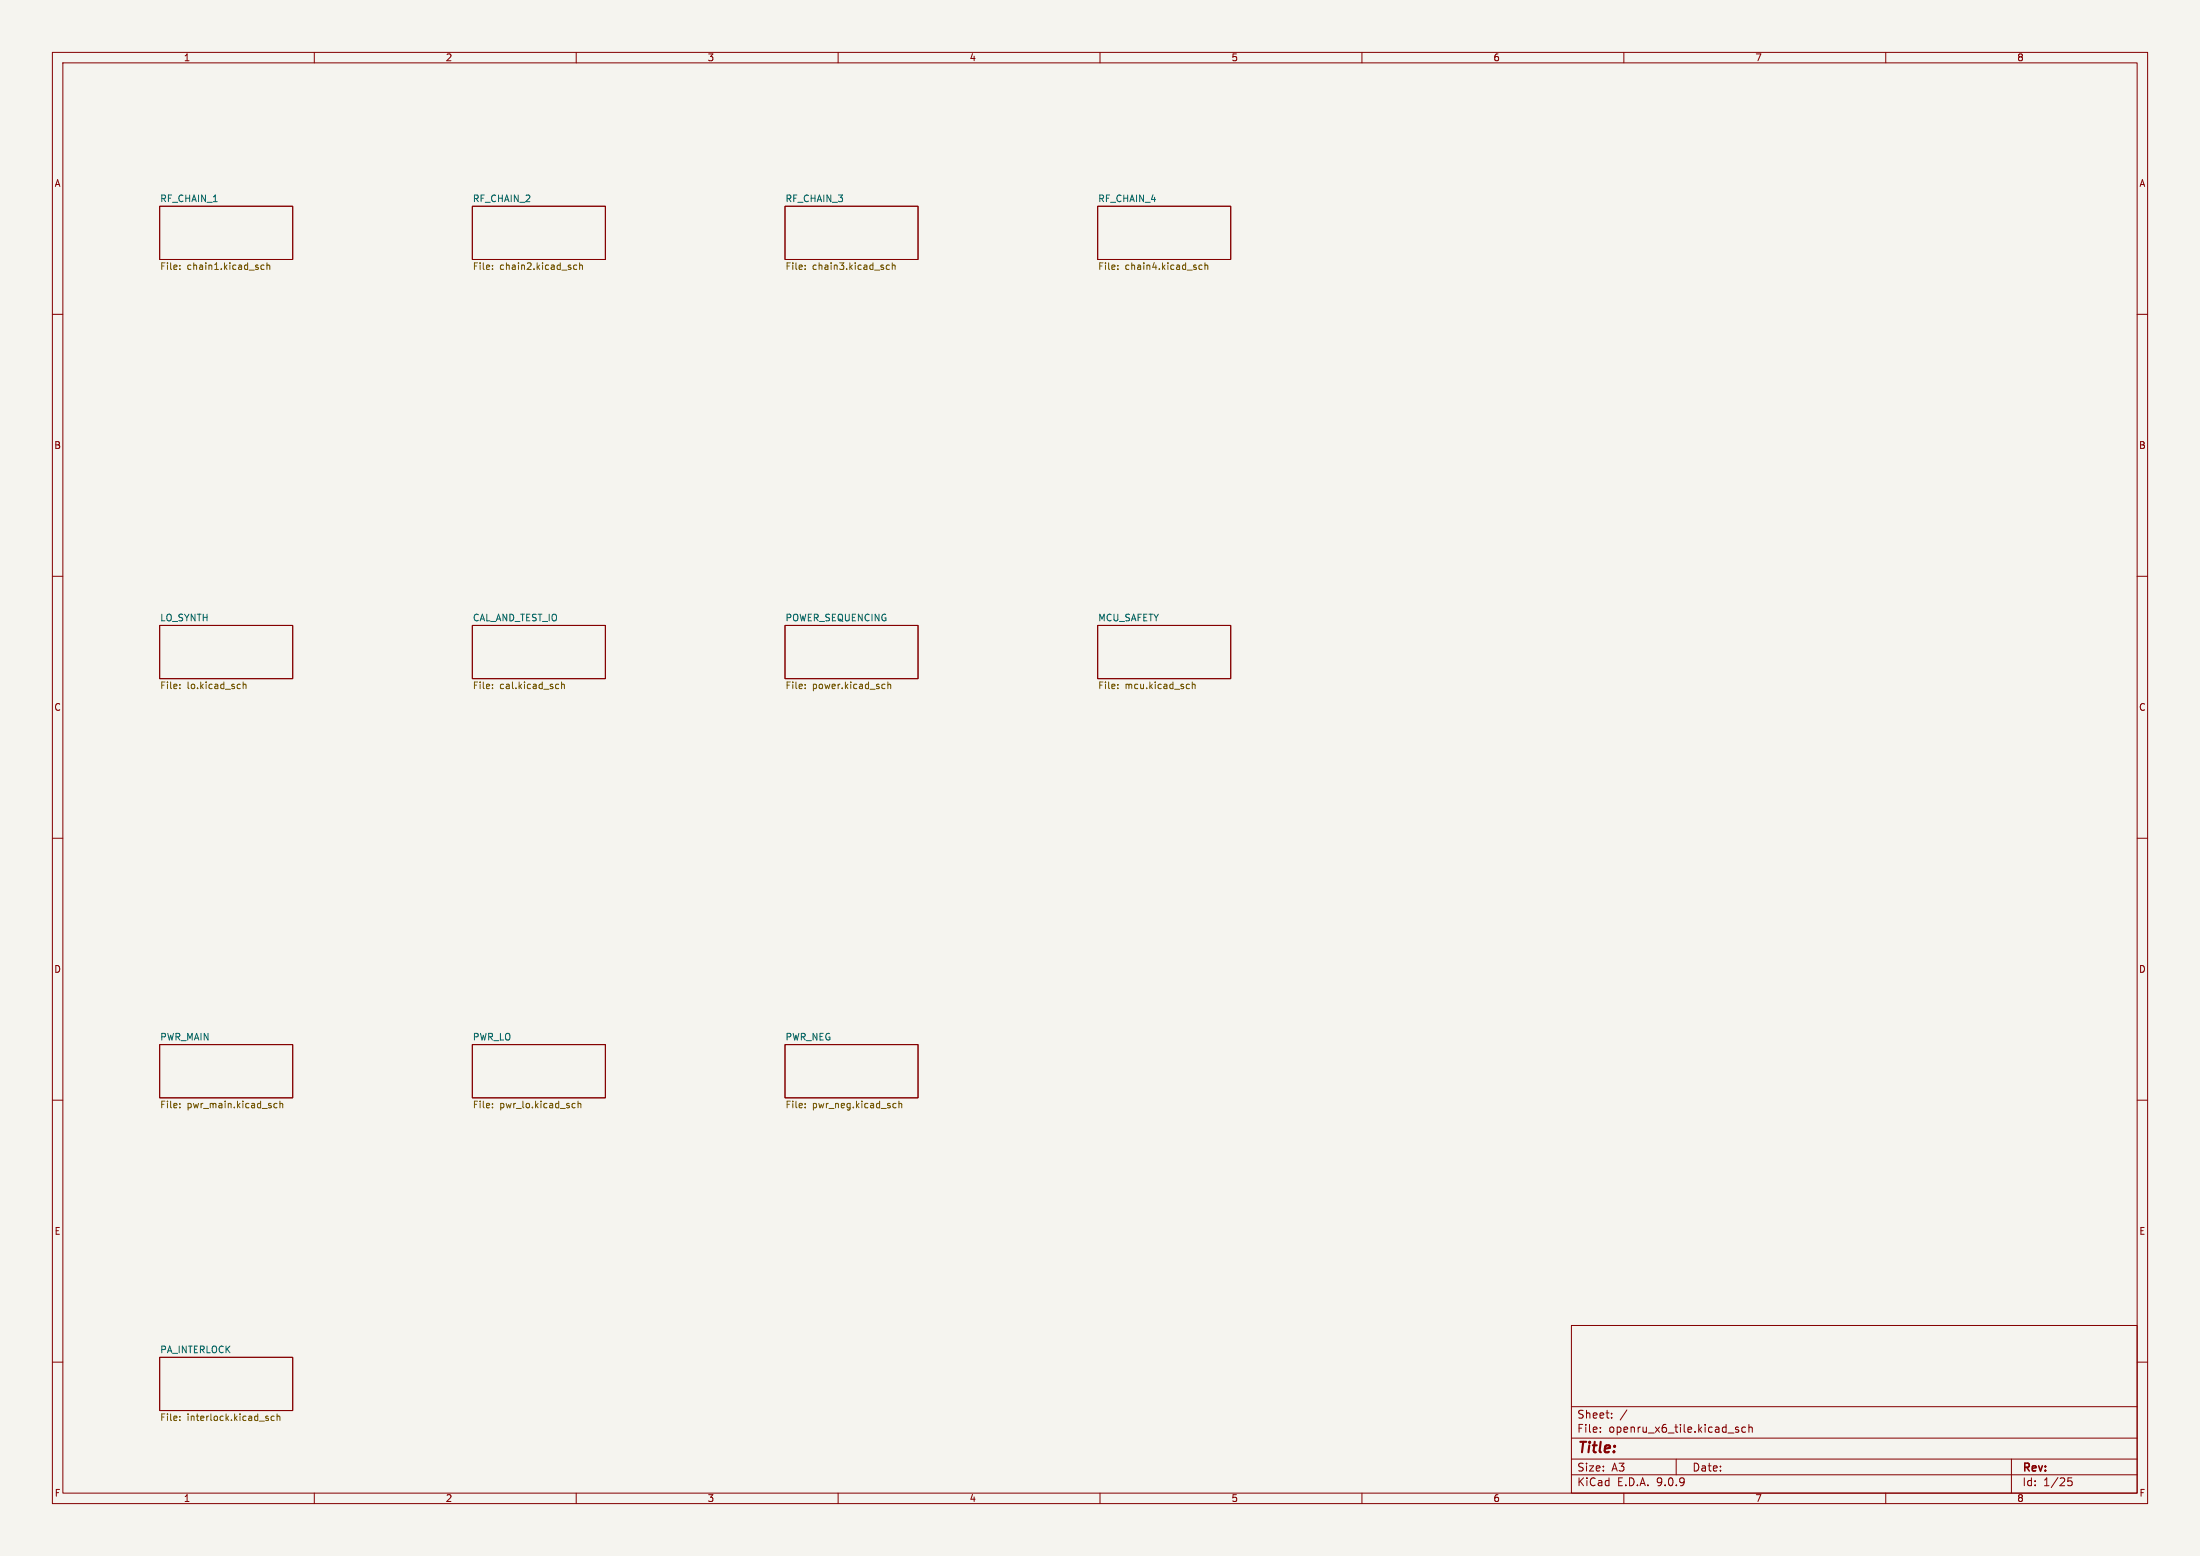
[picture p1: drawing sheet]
<svg xmlns="http://www.w3.org/2000/svg" width="420mm" height="297mm" viewBox="0 0 420 297" stroke-linecap="round" stroke-linejoin="round" font-family="sans-serif">
<path d="M0 0h420v297h-420z" fill="#f5f4ef" stroke="#f5f4ef" stroke-width=".19"/>
<g fill="none" stroke="#840000" stroke-width=".19">
<path d="M10 10h400v277h-400zM12 12h396v273h-396zM60 10v2M110 10v2M160 10v2M210 10v2M260 10v2M310 10v2M360 10v2M30.5 39.4h25.4v10.1h-25.4zM90.2 39.4h25.4v10.1h-25.4zM149.9 39.4h25.4v10.1h-25.4z"/>
<path d="M209.5 39.4h25.4v10.1h-25.4zM10 60h2M408 60h2M10 110h2M30.5 119.4h25.4v10.1h-25.4zM90.2 119.4h25.4v10.1h-25.4zM149.9 119.4h25.4v10.1h-25.4zM209.5 119.4h25.4v10.1h-25.4zM408 110h2M10 160h2M408 160h2M30.5 199.4h25.4v10.2h-25.4z"/>
<path d="M90.2 199.4h25.4v10.2h-25.4zM149.9 199.4h25.4v10.2h-25.4zM10 210h2M408 210h2M30.5 259.1h25.4v10.1h-25.4zM300 253h108v32h-108zM10 260h2M300 278.5h108M300 274.5h108M300 268.5h108M305.5 273.2v.2M305.5 272.5v.1"/>
<path d="M307.7 270.5v.2M307.7 269.8v.1M310.6 269.1l-1.3 1.9M320 278.5v3M331.9 272.5l-.4-.1-.2 .2 .1 .2 .5 .2v.3h-.6M333.2 272.5l-.4-.1-.3 .3 .2 .6h.5M333.9 272.5l.2-.1 .3 .1 .1 .9M333.9 271.9v1.5M384 278.5v6.5M408 260h2M60 285v2M110 285v2"/>
<path d="M160 285v2M210 285v2M260 285v2M300 281.5h108M310 285v2M360 285v2M395.5 282.1h-.7l-.1 .7 .2-.1h.5l.2 .2-.1 .5-.2 .2-.6-.2"/>
</g>
<g fill="none" stroke="#725600" stroke-width=".19">
<path d="M34.3 51.3v.1M34.3 50.7v.1M50.4 50.7l-.3-.1-.3 .2 .1 .6h.5M51 50.7l.1-.1 .3 .1 .1 .7M51 50.2v1.2M94 51.3v.1M94 50.7v.1M110.1 50.7l-.4-.1-.2 .2 .1 .6h.5M110.7 50.7l.1-.1 .3 .1 .1 .7M110.7 50.2v1.2M153.7 51.3v.1M153.7 50.7v.1"/>
<path d="M169.8 50.7l-.4-.1-.2 .2 .1 .6h.5M170.3 50.7l.2-.1 .3 .1 .1 .7M170.3 50.2v1.2M213.4 51.3v.1M213.4 50.7v.1M229.5 50.7l-.4-.1-.2 .2 .1 .6h.5M230 50.7l.2-.1 .3 .1 .1 .7M230 50.2v1.2M34.3 130.7v.1M34.3 131.3v.1M46.4 130.7l.2-.1 .3 .1 .1 .7M46.4 130.2v1.2"/>
<path d="M94 130.7v.1M94 131.3v.1M106.3 130.6l.4 .1M106.7 131.4h-.4M107.2 130.7l.2-.1 .3 .1v.7M107.2 130.2v1.2M153.7 130.7v.1M153.7 131.3v.1M168.6 130.6l.3 .1M168.9 131.4h-.3M169.5 130.7l.2-.1 .3 .1v.7M169.5 130.2v1.2"/>
<path d="M213.4 130.7v.1M213.4 131.3v.1M226.9 130.6l.2 .1M227.1 131.4h-.2M227.6 130.7l.2-.1 .3 .1 .1 .7M227.6 130.2v1.2M34.3 210.7v.1M34.3 211.3v.2M52.9 210.7l-.4-.1-.2 .3 .1 .5h.5M53.4 210.7l.2-.1 .3 .1 .1 .8M53.4 210.2v1.3M94 210.7v.1"/>
<path d="M94 211.3v.2M109.4 210.6l.4 .1M109.8 211.4l-.4 .1M110.3 210.7l.2-.1 .3 .1 .1 .8M110.3 210.2v1.3M153.7 210.7v.1M153.7 211.3v.2M170.7 210.6l.4 .1M171.1 211.4l-.4 .1M171.6 210.7l.2-.1 .3 .1 .1 .8M171.6 210.2v1.3M34.3 270.4v.1"/>
<path d="M34.3 271v.1M51.1 270.7l.2 .2-.2 .2M51.1 270.3l.1 .1M52.4 270.4l-.4-.1-.3 .2 .2 .6h.5M52.9 270.4l.2-.1 .3 .1v.7M52.9 269.9v1.2"/>
</g>
<text font-size="2.8" fill="#840000" x="301" y="277.9">Title:</text>
<g font-size="2.1" fill="#840000">
<text x="301" y="273.7">File:</text>
<text x="301" y="271">Sheet:</text>
<text x="307.1" y="273.7">openru_x6_tile.kicad_sch</text>
<text x="301" y="281.1">Size:</text>
<text x="307.6" y="281.1">A3</text>
<text x="323" y="281.1">Date:</text>
<text x="386" y="281.3">Rev:</text>
<text x="301" y="283.9">KiCad</text>
<text x="308.7" y="283.9">E.D.A.</text>
<text x="316.3" y="283.9">9.0.9</text>
<text x="386" y="283.9">Id:</text>
<text x="390.1" y="283.9">1/25</text>
</g>
<g font-size="1.8" fill="#840000">
<text x="35" y="11.9">1</text>
<text x="85" y="11.9">2</text>
<text x="135" y="11.9">3</text>
<text x="185" y="11.9">4</text>
<text x="235" y="11.9">5</text>
<text x="285" y="11.9">6</text>
<text x="335" y="11.9">7</text>
<text x="385" y="11.9">8</text>
<text x="10.3" y="35.9">A</text>
<text x="408.3" y="35.9">A</text>
<text x="10.3" y="85.9">B</text>
<text x="408.2" y="85.9">B</text>
<text x="10.3" y="135.9">C</text>
<text x="408.2" y="135.9">C</text>
<text x="10.3" y="185.9">D</text>
<text x="408.2" y="185.9">D</text>
<text x="10.3" y="235.9">E</text>
<text x="408.3" y="235.9">E</text>
<text x="10.3" y="285.9">F</text>
<text x="35" y="286.9">1</text>
<text x="85" y="286.9">2</text>
<text x="135" y="286.9">3</text>
<text x="185" y="286.9">4</text>
<text x="235" y="286.9">5</text>
<text x="285" y="286.9">6</text>
<text x="335" y="286.9">7</text>
<text x="385" y="286.9">8</text>
<text x="408.3" y="285.9">F</text>
</g>
<g font-size="1.8" fill="#006464">
<text x="30.5" y="38.7">RF_CHAIN_1</text>
<text x="90.2" y="38.7">RF_CHAIN_2</text>
<text x="149.9" y="38.7">RF_CHAIN_3</text>
<text x="209.5" y="38.7">RF_CHAIN_4</text>
<text x="30.5" y="118.7">LO_SYNTH</text>
<text x="90.2" y="118.7">CAL_AND_TEST_IO</text>
<text x="149.9" y="118.7">POWER_SEQUENCING</text>
<text x="209.5" y="118.7">MCU_SAFETY</text>
<text x="30.5" y="198.7">PWR_MAIN</text>
<text x="90.2" y="198.7">PWR_LO</text>
<text x="149.9" y="198.7">PWR_NEG</text>
<text x="30.5" y="258.4">PA_INTERLOCK</text>
</g>
<g font-size="1.8" fill="#725600">
<text x="30.5" y="51.8">File:</text>
<text x="35.7" y="51.8">chain1.kicad_sch</text>
<text x="90.2" y="51.8">File:</text>
<text x="95.4" y="51.8">chain2.kicad_sch</text>
<text x="149.9" y="51.8">File:</text>
<text x="155.1" y="51.8">chain3.kicad_sch</text>
<text x="209.5" y="51.8">File:</text>
<text x="214.8" y="51.8">chain4.kicad_sch</text>
<text x="30.5" y="131.9">File:</text>
<text x="35.7" y="131.9">lo.kicad_sch</text>
<text x="90.2" y="131.9">File:</text>
<text x="95.4" y="131.9">cal.kicad_sch</text>
<text x="149.9" y="131.9">File:</text>
<text x="155.1" y="131.9">power.kicad_sch</text>
<text x="209.5" y="131.9">File:</text>
<text x="214.8" y="131.9">mcu.kicad_sch</text>
<text x="30.5" y="211.9">File:</text>
<text x="35.7" y="211.9">pwr_main.kicad_sch</text>
<text x="90.2" y="211.9">File:</text>
<text x="95.4" y="211.9">pwr_lo.kicad_sch</text>
<text x="149.9" y="211.9">File:</text>
<text x="155.1" y="211.9">pwr_neg.kicad_sch</text>
<text x="30.5" y="271.6">File:</text>
<text x="35.7" y="271.6">interlock.kicad_sch</text>
</g>
</svg>
